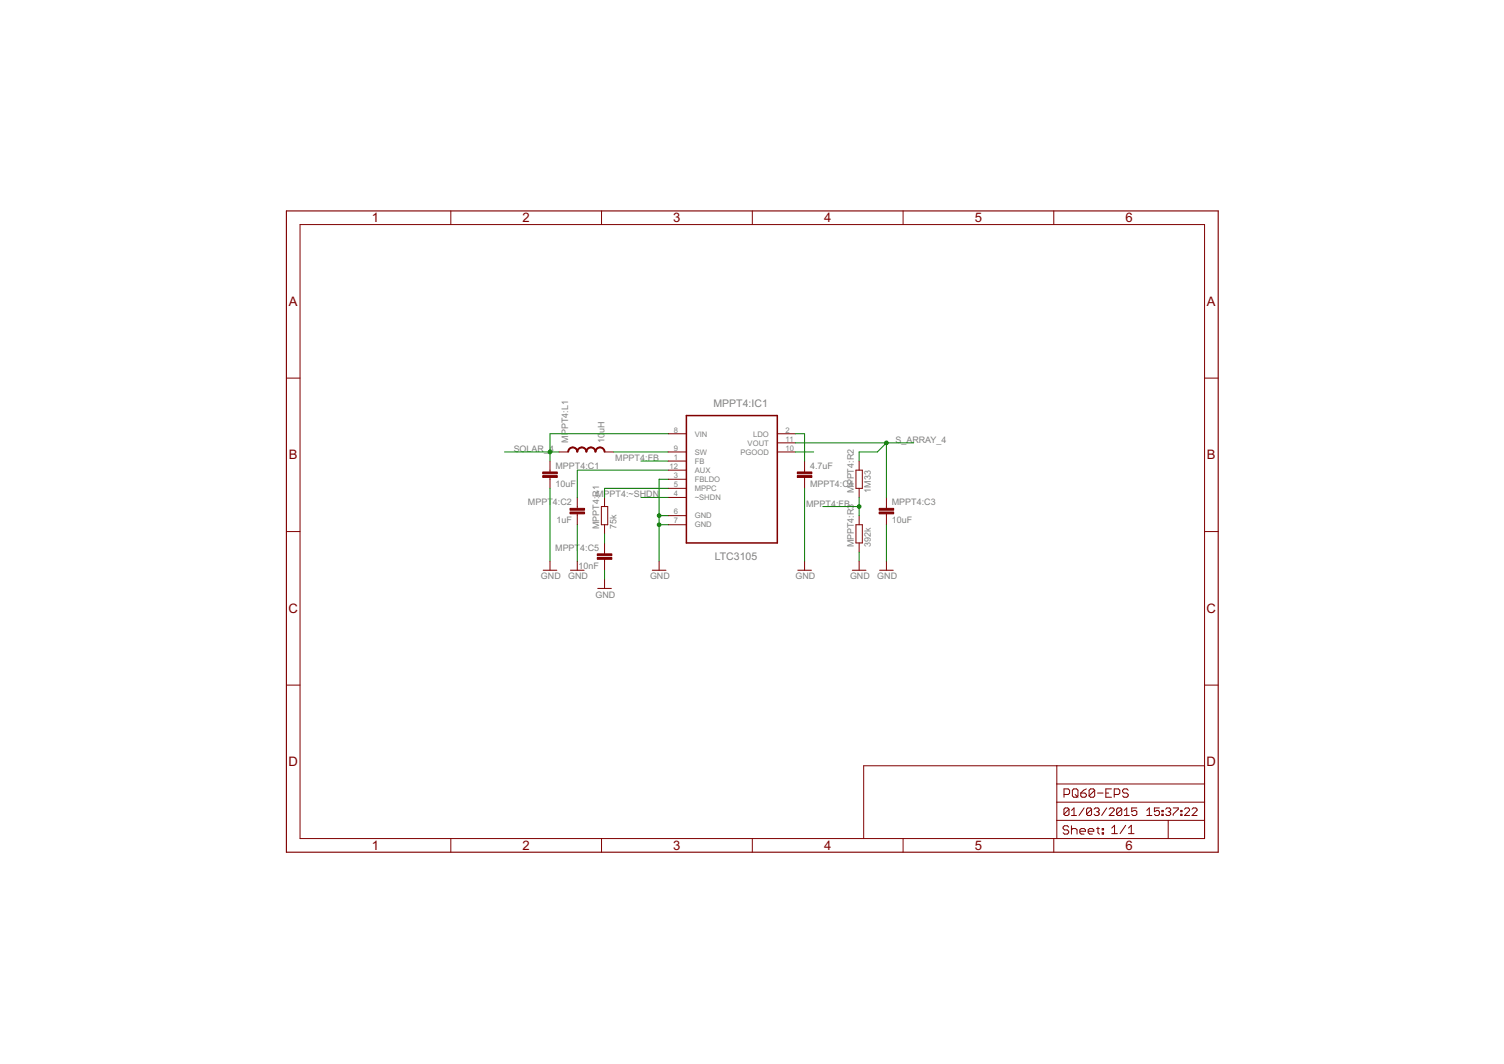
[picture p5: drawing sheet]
<svg xmlns="http://www.w3.org/2000/svg" width="420mm" height="297mm" viewBox="0 0 420 297" stroke-linecap="round" stroke-linejoin="round" font-family="sans-serif">
<g fill="none" stroke="#800000" stroke-width=".28">
<path d="M125.9 58.9v3.8M168 58.9v3.8M210.2 58.9v3.8M252.3 58.9v3.8M294.4 58.9v3.8M83.8 62.7h252.7v171.4h-252.7zM80 105.6h3.8M336.5 105.6h3.8M153.6 128.7v3.1M153.6 133.3v3M156.2 126.2h2.5M161.3 138.9v3"/>
<path d="M168.9 126.2h2.5M168.9 138.9v2.5M186.7 121.1h5M186.7 126.2h5M186.7 128.7h5M186.7 131.3h5M186.7 133.8h5M186.7 136.3h5M186.7 138.9h5M217.1 121.1h5.1M217.1 126.2h5.1M217.1 123.6h5.1"/>
<path d="M224.8 128.7v3.1M224.8 133.3v3M239.1 131.3h1.8v5h-1.8zM240 128.7v2.6M240 136.3v2.6M247.6 138.9v3M80 148.4h3.8M151.7 159.2h3.9M153.6 156.7v2.5M159.4 159.2h3.8M161.3 143.4v3.1M161.3 156.7v2.5"/>
<path d="M168 141.4h1.8v5.1h-1.8zM168.9 146.5v2.5M168.9 151.6v3M168.9 156.1v3.1M182.2 159.2h3.8M184.1 156.7v2.5M186.7 144h5M186.7 146.5h5M222.9 159.2h3.8M224.8 156.7v2.5M238.1 159.2h3.8M239.1 146.5h1.8v5.1h-1.8z"/>
<path d="M240 144v2.5M240 151.6v2.5M240 156.7v2.5M245.7 159.2h3.8M247.6 143.4v3.1M247.6 156.7v2.5M336.5 148.4h3.8M167 164.3h3.8M168.9 161.7v2.6M80 191.3h3.8M336.5 191.3h3.8M295.2 213.8v20.3"/>
<path d="M295.2 218.9h41.3M336.5 213.8h-95.2v20.3M125.9 234.1v3.8M168 234.1v3.8M210.2 234.1v3.8M252.3 234.1v3.8M294.4 234.1v3.8M295.2 229h41.3M295.2 223.9h41.3M297.2 221.8h1.2l.4-.4v-.8l-.4-.4h-1.2v2.4M298.6 230.9l-.4-.4h-.8l-.4 .4v.4l.4 .4h.8l.4 .4v.4l-.4 .4h-.8l-.4-.4M298.6 225.9l-.3-.3h-.7l-.4 .3v1.4"/>
<path d="M298.6 225.9v1.4l-.3 .4h-.7l-.4-.4M298.6 225.9l-1.4 1.4M299.3 230.5v2.4M299.3 231.7l.4-.4h.8l.4 .4v1.2M299.3 227.7h1.4M299.3 226.3l.7-.7v2.1M299.6 220.6l.4-.4h.8l.3 .4v1.6l-.3 .4h-.8l-.4-.4zM300.4 221.8l.7 .8M301.7 232.1h1.5v-.4l-.4-.4h-.8l-.3 .4v.8l.3 .4h.8M301.9 221.4h1.2l.4 .4v.4l-.4 .4h-.8l-.4-.4zM302.9 225.6l-1.5 2.1M303.5 220.2l-.8 .4-.8 .8"/>
<path d="M304 232.1h1.6v-.4l-.4-.4h-.8l-.4 .4v.8l.4 .4h.8M304.9 225.9l-.3-.3h-.7l-.3 .3v1.4M304.9 225.9v1.4l-.3 .4h-.7l-.3-.4M304.9 225.9l-1.3 1.4M305.6 225.9l.4-.3h.7l.4 .3v.4l-.4 .3M305.8 220.6l-.4-.4h-.7l-.5 .4v1.6M305.8 220.6v1.6l-.4 .4h-.7l-.5-.4M305.8 220.6l-1.6 1.6M306.3 226.6h.4M306.3 231.3h.8M306.6 221.4h1.6M306.7 226.6l.4 .4v.3l-.4 .4h-.7l-.4-.4"/>
<path d="M306.7 230.9v1.6l.4 .4M307.9 231.3h.4v.4h-.4zM307.9 232.5h.4v.4h-.4zM308.9 221.4h.8M309.2 225.6l-1.4 2.1M309.9 225.9l.3-.3h.7l.4 .3v.4l-1.4 1.4h1.4M310.5 220.2h-1.6v2.4h1.6M310.6 231.2l.8-.8v2.3M310.6 232.7h1.5M311.3 221.8h1.1l.4-.4v-.8l-.4-.4h-1.1v2.4M313.4 225.9l-.4-.3h-.7l-.3 .3v1.4M313.4 225.9v1.4l-.4 .4h-.7l-.3-.4"/>
<path d="M313.4 225.9l-1.4 1.4M314.1 227.7h1.4M314.1 226.3l.7-.7v2.1M314.5 230.4l-1.6 2.3M315.2 220.6l-.4-.4h-.8l-.4 .4v.4l.4 .4h.8l.4 .4v.4l-.4 .4h-.8l-.4-.4M315.3 232.7h1.5M315.3 231.2l.7-.8v2.3M317.6 225.6h-1.4v1l.7-.3h.3l.4 .3v.7l-.4 .4h-.7l-.3-.4M320.4 227.7h1.4M320.4 226.3l.7-.7v2.1M323.9 225.6h-1.4v1l.7-.3h.3l.4 .3v.7l-.4 .4h-.7l-.3-.4M324.6 227.3h.4v.4h-.4z"/>
<path d="M324.6 226.3h.4v.3h-.4zM325.6 225.9l.4-.3h.7l.3 .3v.4l-.3 .3M326.3 229v5.1M326.3 226.6h.4M326.7 226.6l.3 .4v.3l-.3 .4h-.7l-.4-.4M327.7 225.6h1.5v.3l-1.5 1.4v.4M329.9 227.3h.3v.4h-.3zM329.9 226.3h.3v.3h-.3zM330.9 225.9l.4-.3h.7l.3 .3v.4l-1.4 1.4h1.4M333 225.9l.4-.3h.7l.3 .3v.4l-1.4 1.4h1.4"/>
</g>
<path d="M191.7 116h25.4v35.6h-25.4z" fill="none" stroke="#800000" stroke-width=".42"/>
<g fill="#800000" stroke="#800000" stroke-width=".28">
<path d="M151.6 132.8h4.1v.5h-4.1z"/>
<path d="M151.6 131.8h4.1v.5h-4.1z"/>
<path d="M159.2 142.9h4.1v.5h-4.1z"/>
<path d="M159.2 141.9h4.1v.5h-4.1z"/>
<path d="M245.6 142.9h4.1v.5h-4.1z"/>
<path d="M245.6 141.9h4.1v.5h-4.1z"/>
<path d="M222.7 131.8h4.1v.5h-4.1z"/>
<path d="M222.7 132.8h4.1v.5h-4.1z"/>
<path d="M166.9 155.6h4v.5h-4z"/>
<path d="M166.9 154.6h4v.5h-4z"/>
</g>
<g fill="#800000" stroke="#800000" stroke-width=".28">
<path d="M159 125.2l1-.4v.2l-.7 .3-.4 .9h-.3z" fill-rule="evenodd"/>
<path d="M160 124.8a1.37 1.37 0 0 1 1.4 1.4h-.3l-.4-.9-.7-.3z" fill-rule="evenodd"/>
<path d="M161.5 125.2l1-.4v.2l-.7 .3-.4 .9h-.3z" fill-rule="evenodd"/>
<path d="M162.5 124.8a1.37 1.37 0 0 1 1.4 1.4h-.2l-.4-.9-.8-.3z" fill-rule="evenodd"/>
<path d="M164.1 125.2l1-.4v.2l-.7 .3-.5 .9h-.2z" fill-rule="evenodd"/>
<path d="M165.1 124.8a1.37 1.37 0 0 1 1.4 1.4h-.3l-.4-.9-.7-.3z" fill-rule="evenodd"/>
<path d="M166.6 125.2l1-.4v.2l-.7 .3-.4 .9h-.3z" fill-rule="evenodd"/>
<path d="M167.6 124.8a1.37 1.37 0 0 1 1.4 1.4h-.2l-.5-.9-.7-.3z" fill-rule="evenodd"/>
</g>
<path d="M80 58.9h260.3v179h-260.3z" fill="none" stroke="#800000" stroke-width=".32"/>
<g fill="none" stroke="#008000" stroke-width=".28">
<path d="M140.9 126.2h15.3M153.6 136.3v20.4M171.4 126.2h15.3M179 128.7h7.7M179 138.9h7.7M186.7 133.8h-2.6v22.9M186.7 121.1h-33.1v7.6M186.7 131.3h-25.4v7.6M186.7 136.3h-17.8v2.6M222.2 121.1h2.6v7.6M222.2 126.2h5.1M222.2 123.6h33"/>
<path d="M224.8 136.3v20.4M240 128.7v-2.5h5.1l2.5-2.6v15.3M240 138.9v5.1M161.3 146.5v10.2M168.9 149v2.6M168.9 159.2v2.5M184.1 144h2.6M184.1 146.5h2.6M229.8 141.4h10.2M240 154.1v2.6M247.6 146.5v10.2"/>
</g>
<g fill="#008000" stroke="#008000" stroke-width=".28">
<circle cx="184.1" cy="146.5" r=".51"/>
<circle cx="184.1" cy="144" r=".51"/>
<circle cx="153.6" cy="126.2" r=".51"/>
<circle cx="247.6" cy="123.6" r=".51"/>
<circle cx="240" cy="141.4" r=".51"/>
</g>
<g font-size="4.1" fill="#800000">
<text x="103.9" y="62.1">1</text>
<text x="146" y="62.1">2</text>
<text x="188.1" y="62.1">3</text>
<text x="230.2" y="62.1">4</text>
<text x="272.3" y="62.1">5</text>
<text x="314.4" y="62.1">6</text>
<text x="80.7" y="85.4">A</text>
<text x="337.2" y="85.4">A</text>
<text x="80.7" y="128.3">B</text>
<text x="337.2" y="128.3">B</text>
<text x="80.6" y="171.1">C</text>
<text x="337.1" y="171.1">C</text>
<text x="80.6" y="214">D</text>
<text x="337.1" y="214">D</text>
<text x="103.9" y="237.3">1</text>
<text x="146" y="237.3">2</text>
<text x="188.1" y="237.3">3</text>
<text x="230.2" y="237.3">4</text>
<text x="272.3" y="237.3">5</text>
<text x="314.4" y="237.3">6</text>
</g>
<g font-size="3.3" fill="#808080">
<text x="199.3" y="113.5">MPPT4:IC1</text>
<text x="199.7" y="156.2">LTC3105</text>
</g>
<g font-size="2.8" fill="#808080">
<text x="158.7" y="123.6" transform="rotate(-90 158.7 123.6)">MPPT4:L1</text>
<text x="168.9" y="123.6" transform="rotate(-90 168.9 123.6)">10</text>
<text x="168.9" y="120.8" transform="rotate(-90 168.9 120.8)">uH</text>
<text x="250.2" y="123.6">S_ARRAY_4</text>
<text x="143.5" y="126.2">SOLAR_4</text>
<text x="155.2" y="130.9">MPPT4:C1</text>
<text x="171.9" y="128.7">MPPT4:FB</text>
<text x="226.3" y="130.9">4.7uF</text>
<text x="155.2" y="136">10uF</text>
<text x="226.3" y="136">MPPT4:C4</text>
<text x="238.5" y="137.6" transform="rotate(-90 238.5 137.6)">MPPT4:R2</text>
<text x="243.3" y="137.6" transform="rotate(-90 243.3 137.6)">1M33</text>
<text x="147.5" y="141">MPPT</text>
<text x="154.5" y="141">4:C2</text>
<text x="166.5" y="138.9">MPPT4:~SHDN</text>
<text x="225.2" y="141.4">MPPT4:FB</text>
<text x="249.1" y="141">MPPT4:C3</text>
<text x="155.4" y="146.1">1uF</text>
<text x="167.4" y="147.8" transform="rotate(-90 167.4 147.8)">MPPT4:R1</text>
<text x="172.2" y="147.8" transform="rotate(-90 172.2 147.8)">75k</text>
<text x="249.1" y="146.1">10uF</text>
<text x="155.1" y="153.7">MPPT</text>
<text x="162.1" y="153.7">4:C5</text>
<text x="238.5" y="152.8" transform="rotate(-90 238.5 152.8)">MPPT4:R3</text>
<text x="243.3" y="152.8" transform="rotate(-90 243.3 152.8)">392k</text>
<text x="151.1" y="161.7">GND</text>
<text x="158.7" y="161.7">GND</text>
<text x="161.7" y="158.8">10nF</text>
<text x="181.6" y="161.7">GND</text>
<text x="222.2" y="161.7">GND</text>
<text x="237.5" y="161.7">GND</text>
<text x="245.1" y="161.7">GND</text>
<text x="166.4" y="166.8">GND</text>
</g>
<g font-size="2.4" fill="#808080">
<text x="188.2" y="120.7">8</text>
<text x="188.2" y="125.8">9</text>
<text x="194.1" y="121.9">VIN</text>
<text x="208.9" y="124.4">VOUT</text>
<text x="210.4" y="121.9">LDO</text>
<text x="219.5" y="120.7">2</text>
<text x="219.5" y="123.3">11</text>
<text x="219.5" y="125.8">10</text>
<text x="187" y="130.9">12</text>
<text x="188.2" y="128.4">1</text>
<text x="194.1" y="126.9">SW</text>
<text x="194.1" y="129.5">FB</text>
<text x="206.8" y="126.9">PGOOD</text>
<text x="188.2" y="133.4">3</text>
<text x="188.2" y="136">5</text>
<text x="194.1" y="132">AUX</text>
<text x="194.1" y="134.6">FBLDO</text>
<text x="194.1" y="137.1">MPPC</text>
<text x="188.2" y="138.5">4</text>
<text x="188.2" y="143.6">6</text>
<text x="194.1" y="139.6">~SHDN</text>
<text x="188.2" y="146.1">7</text>
<text x="194.1" y="144.7">GND</text>
<text x="194.1" y="147.3">GND</text>
</g>
</svg>
